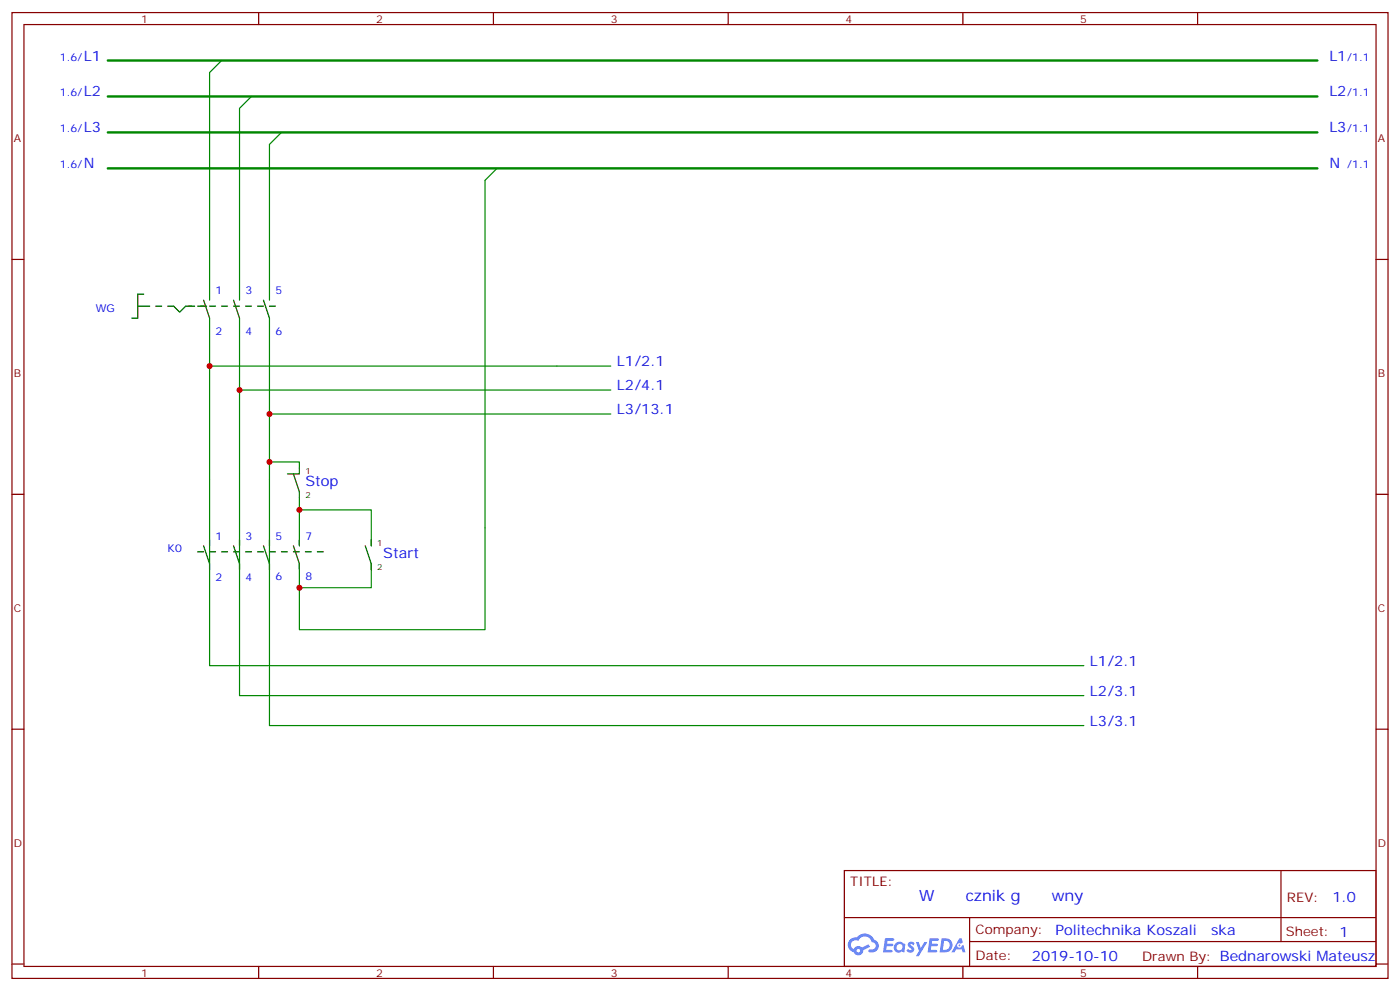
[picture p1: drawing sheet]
<svg xmlns="http://www.w3.org/2000/svg" width="412mm" height="292mm" viewBox="0 0 412 292" stroke-linecap="round" stroke-linejoin="round" font-family="sans-serif">
<g fill="none" stroke="#870000" stroke-width=".35">
<path d="M3.5 3.7h405.4v284.3h-405.4zM7.1 7.2h398.2v277.3h-398.2zM76.2 3.7v3.5M145.3 3.7v3.5M214.5 3.7v3.5M283.6 3.7v3.5M352.8 3.7v3.5M3.5 76.4h3.6M405.3 76.4h3.6M3.5 145.5h3.6M405.3 145.5h3.6M3.5 214.7h3.6"/>
<path d="M405.3 214.7h3.6M248.7 256.3h156.6v28.2h-156.6zM377.3 256.3v20.9M248.7 270.1h156.5M285.6 277.2h119.6M285.6 270.1v14.2M3.5 283.8h3.6M76.2 284.5v3.5M145.3 284.5v3.5M214.5 284.5v3.5M283.6 284.5v3.5M352.8 284.5v3.5"/>
<path d="M405.3 283.8h3.6"/>
</g>
<g fill="#5487ff">
<path d="M267.7 277.5a1.22 1.22 0 0 1 1.7 .2l-.4 .6a.47 .47 0 0 0-.3-.4 .47 .47 0 0 0-.5 .2l.1 .2a1.14 1.14 0 0 1 .8 1.8 1.14 1.14 0 0 1-1.9 0l-.2-.2 .5-.6 .7 .5a.29 .29 0 0 0 .3-.3 .29 .29 0 0 0-.2-.3 1.04 1.04 0 0 1-.6-1.7z"/>
<path d="M260.7 276.2h2.4l.3 .2-.2 .5-1.8 .1-.1 .8h1.5l.3 .4-.3 .4h-1.6l-.2 1.1h1.7l.2 .3-.2 .3-2.6 .1z"/>
<path d="M273.8 276.2h2.4l.3 .2-.1 .5-1.8 .1-.2 .8h1.6l.3 .4-.4 .4-1.6-.1-.1 1.1 1.7 .1 .2 .3-.2 .3-2.6 .1z"/>
<path d="M282.6 276.2h.7l.3 1.3-.6 .3a.69 .69 0 0 0-1 .3 .69 .69 0 0 0 .4 .9 .69 .69 0 0 0 .9-.6l.5-.2 .6 2.2h-.8l-.2-.9h-1.8l-.5 .9h-.8z"/>
<path d="M269.8 277.3h.8l.6 1.8 1.1-1.8h.9l-2.6 4.2h-.8l.9-1.5z"/>
<path d="M277.4 276.2l-.6 4.2h1.3a2.11 2.11 0 0 0 2.5-2.1 2.11 2.11 0 0 0-2.5-2.1zM278.1 277a1.39 1.39 0 0 1 1.7 1.4 1.39 1.39 0 0 1-1.8 1.2h-.3z"/>
<path d="M263.7 277.8a1.54 1.54 0 0 0-.1 2.2 1.54 1.54 0 0 0 2.2 .1l.6 .3 .3-2.3-.2-.3h-.4a1.49 1.49 0 0 0-2.4 0zM264 278.8a.94 .94 0 0 1 1.8 0 .94 .94 0 0 1-1.8 0z"/>
<path d="M250.4 276.6a2.18 2.18 0 0 0 1.1 3.7 1.44 1.44 0 0 0 1.6 .9 1.44 1.44 0 0 0 1.2-1.4l2-1.1-.5-.7-1.9 1a1.47 1.47 0 0 0-2.4 .4 1.39 1.39 0 0 1-.7-1.9 1.39 1.39 0 0 1 2-.5 2.12 2.12 0 0 1 2.2-1.3 2.12 2.12 0 0 1 1.9 1.7 1.14 1.14 0 0 1 1.1 1.4 1.14 1.14 0 0 1-1.7 .7 .43 .43 0 0 0-.5 .4 .43 .43 0 0 0 .4 .5 1.98 1.98 0 0 0 2.5-1.2 1.98 1.98 0 0 0-1.2-2.6 3.1 3.1 0 0 0-5.3-.6l-.9 .1zM252.3 279.9a.55 .55 0 0 1 1.1 0 .55 .55 0 0 1-1.1 0z"/>
<circle cx="282.6" cy="278.3" r=".26"/>
</g>
<g fill="none" stroke="#008700" stroke-width=".35">
<path d="M65.3 17.8l-3.6 3.5v67.1M74.1 28.4l-3.5 3.5v56.5M82.9 39l-3.5 3.5v45.9M146.4 49.6l-3.5 3.5v132.3h-54.7v-19.4M61.7 93.7v102.3h257.6M70.6 93.7v111.1h248.7M79.4 93.7v119.9h239.9M61.7 107.8h118.2M70.6 114.8h109.3M79.4 136h8.8v1.8M79.4 121.9h100.5M88.2 150.1h21.2v10.6"/>
<path d="M88.2 146.6v14.1M109.4 166v7h-21.2"/>
</g>
<g fill="none" stroke="#000" stroke-width=".35">
<path d="M40.6 90.1h3.5M42.3 86.6h-1.7v7.1h-1.8M45.9 90.1h1.7M49.4 90.1h1.8l1.7 1.8 1.8-1.8h2.6M58.2 90.1h2.7M60 88.4l1.7 5.3M61.7 90.1h1.8M65.3 90.1h1.7M68.8 90.1h1.8M68.8 88.4l1.8 5.3M72.3 90.1h1.8M75.8 90.1h1.8"/>
<path d="M77.6 88.4l1.8 5.3M79.4 90.1h1.7M86.4 139.5l1.8 5.3v1.8M88.2 137.8v1.7h-3.5M61.7 158.9v1.8M70.6 158.9v1.8M79.4 158.9v1.8M88.2 158.9v1.8M109.4 158.9v1.8M58.2 162.5h1.8M60 160.7l1.7 5.3v1.7M61.7 162.5h1.8"/>
<path d="M65.3 162.5h1.7M68.8 162.5h1.8M68.8 160.7l1.8 5.3v1.7M72.3 162.5h1.8M75.8 162.5h1.8M77.6 160.7l1.8 5.3v1.7M79.4 162.5h1.7M82.9 162.5h1.8M86.4 160.7l1.8 5.3v1.7M86.4 162.5h1.8M90 162.5h1.7M93.5 162.5h1.7"/>
<path d="M107.6 160.7l1.8 5.3v1.7"/>
</g>
<path d="M31.7 17.8h356.4M31.7 28.4h356.4M31.7 39h356.4M31.7 49.6h356.4" fill="none" stroke="#008700" stroke-width=".71"/>
<g fill="#c00">
<circle cx="88.2" cy="150.1" r=".88"/>
<circle cx="88.2" cy="173" r=".88"/>
<circle cx="79.4" cy="136" r=".88"/>
<circle cx="61.7" cy="107.8" r=".88"/>
<circle cx="79.4" cy="121.9" r=".88"/>
<circle cx="70.6" cy="114.8" r=".88"/>
</g>
<text font-size="4.6" fill="#00f" x="270.8" y="265.3">WᐡԀcznik gᐯ　wny</text>
<g font-size="4.2" fill="#00f">
<text x="24.7" y="17.8">L1</text>
<text x="391.6" y="17.8">L1</text>
<text x="24.7" y="28.4">L2</text>
<text x="391.6" y="28.4">L2</text>
<text x="24.7" y="39">L3</text>
<text x="391.6" y="39">L3</text>
<text x="24.7" y="49.6">N</text>
<text x="391.6" y="49.6">N</text>
<text x="181.7" y="107.8">L1/2.1</text>
<text x="181.7" y="114.8">L2/4.1</text>
<text x="181.7" y="121.9">L3/13.1</text>
<text x="90" y="143.1">Stop</text>
<text x="112.9" y="164.2">Start</text>
<text x="321" y="196">L1/2.1</text>
<text x="321" y="204.8">L2/3.1</text>
<text x="321" y="213.6">L3/3.1</text>
<text x="392.5" y="265.6">1.0</text>
<text x="310.9" y="275.1">Politechnika Koszali</text>
<text x="356.8" y="275.1">ska</text>
<text x="304" y="282.9">2019-10-10</text>
</g>
<g font-size="3.9" fill="#800">
<text x="250.5" y="260.9">TITLE:</text>
<text x="379.1" y="265.6">REV:</text>
<text x="287.4" y="275.1">Company:</text>
<text x="378.7" y="275.7">Sheet: 1</text>
<text x="287.4" y="282.8">Date:</text>
<text x="336.4" y="282.8">Drawn By: Bednarowski Mateusz</text>
</g>
<g font-size="3.2" fill="#800">
<text x="41.6" y="6.7">1</text>
<text x="110.8" y="6.7">2</text>
<text x="179.9" y="6.7">3</text>
<text x="249.1" y="6.7">4</text>
<text x="318.2" y="6.7">5</text>
<text x="4.1" y="41.8">A</text>
<text x="405.9" y="41.8">A</text>
<text x="4.1" y="110.9">B</text>
<text x="405.9" y="110.9">B</text>
<text x="4.1" y="180.1">C</text>
<text x="405.9" y="180.1">C</text>
<text x="4.1" y="249.2">D</text>
<text x="405.9" y="249.2">D</text>
<text x="41.6" y="287.5">1</text>
<text x="110.8" y="287.5">2</text>
<text x="179.9" y="287.5">3</text>
<text x="249.1" y="287.5">4</text>
<text x="318.2" y="287.5">5</text>
</g>
<g font-size="3.2" fill="#00f">
<text x="17.6" y="17.8">1.6/</text>
<text x="396.9" y="17.8">/1.1</text>
<text x="17.6" y="28.4">1.6/</text>
<text x="396.9" y="28.4">/1.1</text>
<text x="17.6" y="39">1.6/</text>
<text x="396.9" y="39">/1.1</text>
<text x="17.6" y="49.6">1.6/</text>
<text x="396.9" y="49.6">/1.1</text>
<text x="63.5" y="86.6">1</text>
<text x="72.3" y="86.6">3</text>
<text x="81.1" y="86.6">5</text>
<text x="28.2" y="91.9">WG</text>
<text x="63.5" y="98.8">2</text>
<text x="72.3" y="98.8">4</text>
<text x="81.1" y="98.5">6</text>
<text x="63.5" y="158.9">1</text>
<text x="72.3" y="158.9">3</text>
<text x="81.1" y="158.9">5</text>
<text x="90" y="158.9">7</text>
<text x="49.4" y="162.5">K0</text>
<text x="63.5" y="171.1">2</text>
<text x="72.3" y="171.1">4</text>
<text x="81.1" y="170.8">6</text>
<text x="90" y="170.8">8</text>
</g>
<g font-size="2.5">
<text x="90" y="139.5">1</text>
<text x="90" y="146.6">2</text>
<text x="111.1" y="160.7">1</text>
<text x="111.1" y="167.7">2</text>
</g>
</svg>
